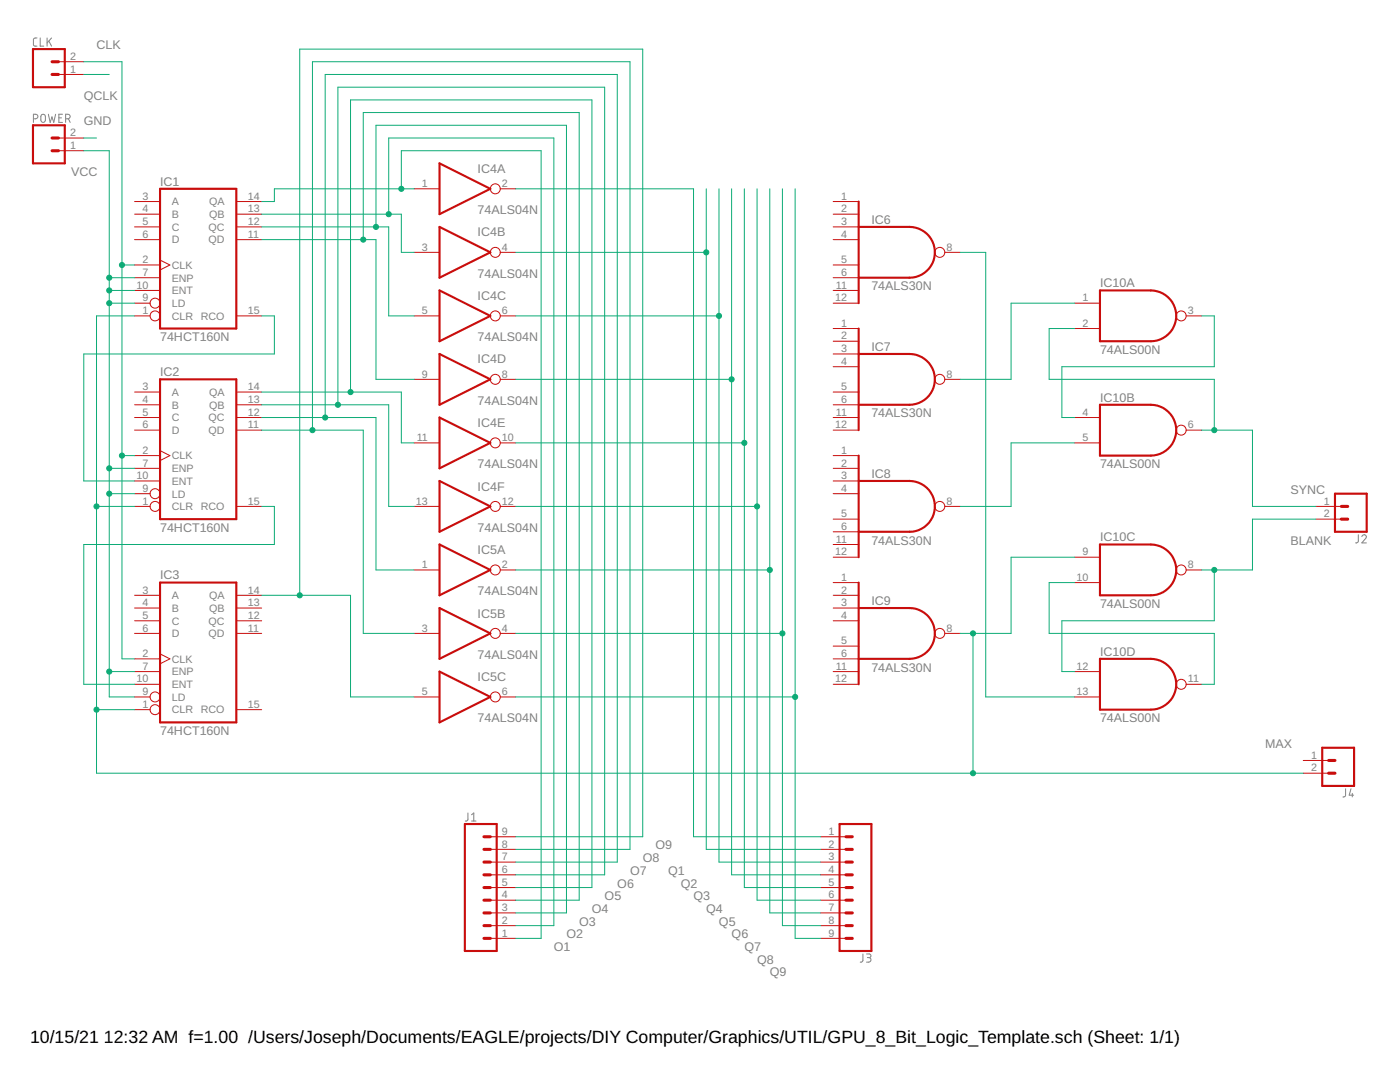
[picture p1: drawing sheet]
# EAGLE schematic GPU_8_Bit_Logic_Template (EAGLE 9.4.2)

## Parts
CLK  CONN_02POGO_PIN_HOLES_ONLY  [1X02_PP_HOLES_ONLY]
IC1  74HCT160N  [DIL16]
IC2  74HCT160N  [DIL16]
IC3  74HCT160N  [DIL16]
IC4  74ALS04N  [DIL14]
IC5  74ALS04N  [DIL14]
IC6  74ALS30N  [DIL14]
IC7  74ALS30N  [DIL14]
IC8  74ALS30N  [DIL14]
IC9  74ALS30N  [DIL14]
IC10  74ALS00N  [DIL14]
J1  CONN_09  [1X09]
J2  CONN_02POGO_PIN_HOLES_ONLY  [1X02_PP_HOLES_ONLY]
J3  CONN_09  [1X09]
J4  CONN_02POGO_PIN_HOLES_ONLY  [1X02_PP_HOLES_ONLY]
POWER  CONN_02POGO_PIN_HOLES_ONLY  [1X02_PP_HOLES_ONLY]

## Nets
BLANK: IC10.8(C:O) IC10.12(D:I0) J2.2
CLK: CLK.2 IC1.2(CLK) IC2.2(CLK) IC3.2(CLK)
GND: POWER.2
MAX: IC1.1(CLR) IC2.1(CLR) IC3.1(CLR) IC9.8(O) IC10.9(C:I0) J4.2
N$3: IC1.15(RCO) IC2.10(ENT)
N$4: IC2.15(RCO) IC3.10(ENT)
N$24: IC7.8(O) IC10.1(A:I0)
N$25: IC8.8(O) IC10.5(B:I1)
N$26: IC10.3(A:O) IC10.4(B:I0)
N$28: IC6.8(O) IC10.13(D:I1)
N$32: IC10.10(C:I1) IC10.11(D:O)
O1: IC1.14(QA) IC4.1(A:I) J1.1
O2: IC1.13(QB) IC4.3(B:I) J1.2
O3: IC1.12(QC) IC4.5(C:I) J1.3
O4: IC1.11(QD) IC4.9(D:I) J1.4
O5: IC2.14(QA) IC4.11(E:I) J1.5
O6: IC2.13(QB) IC4.13(F:I) J1.6
O7: IC2.12(QC) IC5.1(A:I) J1.7
O8: IC2.11(QD) IC5.3(B:I) J1.8
O9: IC3.14(QA) IC5.5(C:I) J1.9
Q1: IC4.2(A:O) J3.1
Q2: IC4.4(B:O) J3.2
Q3: IC4.6(C:O) J3.3
Q4: IC4.8(D:O) J3.4
Q5: IC4.10(E:O) J3.5
Q6: IC4.12(F:O) J3.6
Q7: IC5.2(A:O) J3.7
Q8: IC5.4(B:O) J3.8
Q9: IC5.6(C:O) J3.9
QCLK: CLK.1
SYNC: IC10.2(A:I1) IC10.6(B:O) J2.1
VCC: IC1.7(ENP) IC1.9(LD) IC1.10(ENT) IC2.7(ENP) IC2.9(LD) IC3.7(ENP) IC3.9(LD) POWER.1
Unconnected: IC1.3(A) IC1.4(B) IC1.5(C) IC1.6(D) IC2.3(A) IC2.4(B) IC2.5(C) IC2.6(D) IC3.3(A) IC3.4(B) IC3.5(C) IC3.6(D) IC3.11(QD) IC3.12(QC) IC3.13(QB) IC3.15(RCO) IC5.8(D:O) IC5.9(D:I) IC5.10(E:O) IC5.11(E:I) IC5.12(F:O) IC5.13(F:I) IC6.1(I0) IC6.2(I1) IC6.3(I2) IC6.4(I3) IC6.5(I4) IC6.6(I5) IC6.11(I6) IC6.12(I7) IC7.1(I0) IC7.2(I1) IC7.3(I2) IC7.4(I3) IC7.5(I4) IC7.6(I5) IC7.11(I6) IC7.12(I7) IC8.1(I0) IC8.2(I1) IC8.3(I2) IC8.4(I3) IC8.5(I4) IC8.6(I5) IC8.11(I6) IC8.12(I7) IC9.1(I0) IC9.2(I1) IC9.3(I2) IC9.4(I3) IC9.5(I4) IC9.6(I5) IC9.11(I6) IC9.12(I7) J4.1

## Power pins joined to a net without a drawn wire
GND: IC1.8(GND) IC2.8(GND) IC3.8(GND) IC4.7(P:GND) IC5.7(P:GND) IC6.7(GND) IC7.7(GND) IC8.7(GND) IC9.7(GND) IC10.7(P:GND)
VCC: IC1.16(VCC) IC2.16(VCC) IC3.16(VCC) IC4.14(P:VCC) IC5.14(P:VCC) IC6.14(VCC) IC7.14(VCC) IC8.14(VCC) IC9.14(VCC) IC10.14(P:VCC)

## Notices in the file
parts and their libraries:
SparkFun-Connectors: Licensing: Creative Commons ShareAlike 4.0 International - https://creativecommons.org/licenses/by-sa/4.0
